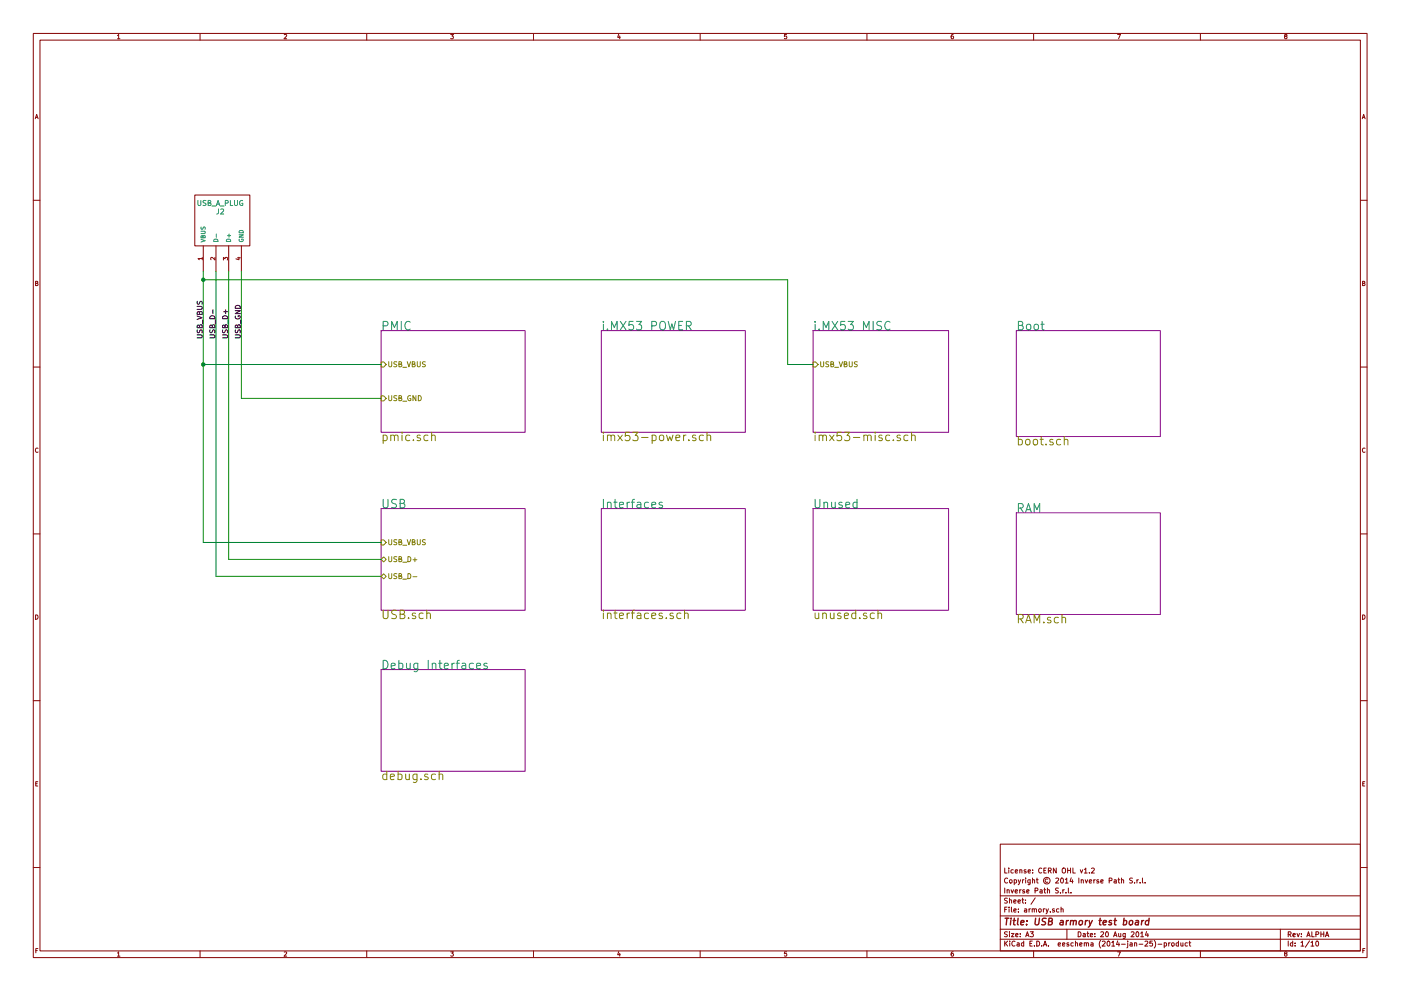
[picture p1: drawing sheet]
EESchema Schematic File Version 2
LIBS:power
LIBS:device
LIBS:transistors
LIBS:conn
LIBS:linear
LIBS:regul
LIBS:74xx
LIBS:cmos4000
LIBS:adc-dac
LIBS:memory
LIBS:xilinx
LIBS:special
LIBS:microcontrollers
LIBS:dsp
LIBS:microchip
LIBS:analog_switches
LIBS:motorola
LIBS:texas
LIBS:intel
LIBS:audio
LIBS:interface
LIBS:digital-audio
LIBS:philips
LIBS:display
LIBS:cypress
LIBS:siliconi
LIBS:opto
LIBS:atmel
LIBS:contrib
LIBS:valves
LIBS:armory
EELAYER 24 0
EELAYER END
$Descr A3 16535 11693
encoding utf-8
Sheet 1 10
Title "USB armory test board"
Date "20 Aug 2014"
Rev "ALPHA"
Comp "Inverse Path S.r.l."
Comment1 "Copyright © 2014 Inverse Path S.r.l."
Comment2 "License: CERN OHL v1.2"
Comment3 ""
Comment4 ""
$EndDescr
$Sheet
S 4500 3900 1700 1200
U 5335DA0B
F0 "PMIC" 100
F1 "pmic.sch" 100
F2 "USB_VBUS" I L 4500 4300 60 
F3 "USB_GND" I L 4500 4700 60 
$EndSheet
$Sheet
S 7100 3900 1700 1200
U 53344146
F0 "i.MX53 POWER" 100
F1 "imx53-power.sch" 100
$EndSheet
$Sheet
S 9600 3900 1600 1200
U 533C7F27
F0 "i.MX53 MISC" 100
F1 "imx53-misc.sch" 100
F2 "USB_VBUS" I L 9600 4300 60 
$EndSheet
$Sheet
S 7100 6000 1700 1200
U 53722D05
F0 "Interfaces" 100
F1 "interfaces.sch" 100
$EndSheet
$Sheet
S 9600 6000 1600 1200
U 53834030
F0 "Unused" 100
F1 "unused.sch" 100
$EndSheet
$Comp
L USB_A_PLUG J2
U 1 1
P 2600 2500
F 0 "J2" H 2600 2500 60  0000 C CNN
F 1 "USB_A_PLUG" H 2600 2600 60  0000 C CNN
F 2 "usb-PCB" H 2600 2500 60  0001 C CNN
F 3 "~" H 2600 2500 60  0000 C CNN
	1    2600 2500
	1    0    0    -1  
$EndComp
$Sheet
S 4500 6000 1700 1200
U 538352BD
F0 "USB" 100
F1 "USB.sch" 100
F2 "USB_D+" B L 4500 6600 60 
F3 "USB_D-" B L 4500 6800 60 
F4 "USB_VBUS" I L 4500 6400 60 
$EndSheet
Wire Wire Line
	2400 3200 2400 6400
Wire Wire Line
	2400 4300 4500 4300
Wire Wire Line
	2850 3200 2850 4700
Wire Wire Line
	2850 4700 4500 4700
Wire Wire Line
	2550 3200 2550 6800
Wire Wire Line
	2550 6800 4500 6800
Wire Wire Line
	2700 3200 2700 6600
Text Label 2400 4000 1    60   ~ 0
USB_VBUS
Text Label 2550 4000 1    60   ~ 0
USB_D-
Text Label 2700 4000 1    60   ~ 0
USB_D+
Text Label 2850 4000 1    60   ~ 0
USB_GND
Wire Wire Line
	2700 6600 4500 6600
Wire Wire Line
	2400 6400 4500 6400
Connection ~ 2400 4300
Wire Wire Line
	2400 3300 9300 3300
Wire Wire Line
	9300 3300 9300 4300
Wire Wire Line
	9300 4300 9600 4300
Connection ~ 2400 3300
$Sheet
S 12000 3900 1700 1250
U 53C623ED
F0 "Boot" 100
F1 "boot.sch" 100
$EndSheet
$Sheet
S 12000 6050 1700 1200
U 53834A3C
F0 "RAM" 100
F1 "RAM.sch" 100
$EndSheet
$Sheet
S 4500 7900 1700 1200
U 53C7C8E9
F0 "Debug Interfaces" 100
F1 "debug.sch" 100
$EndSheet
$EndSCHEMATC
